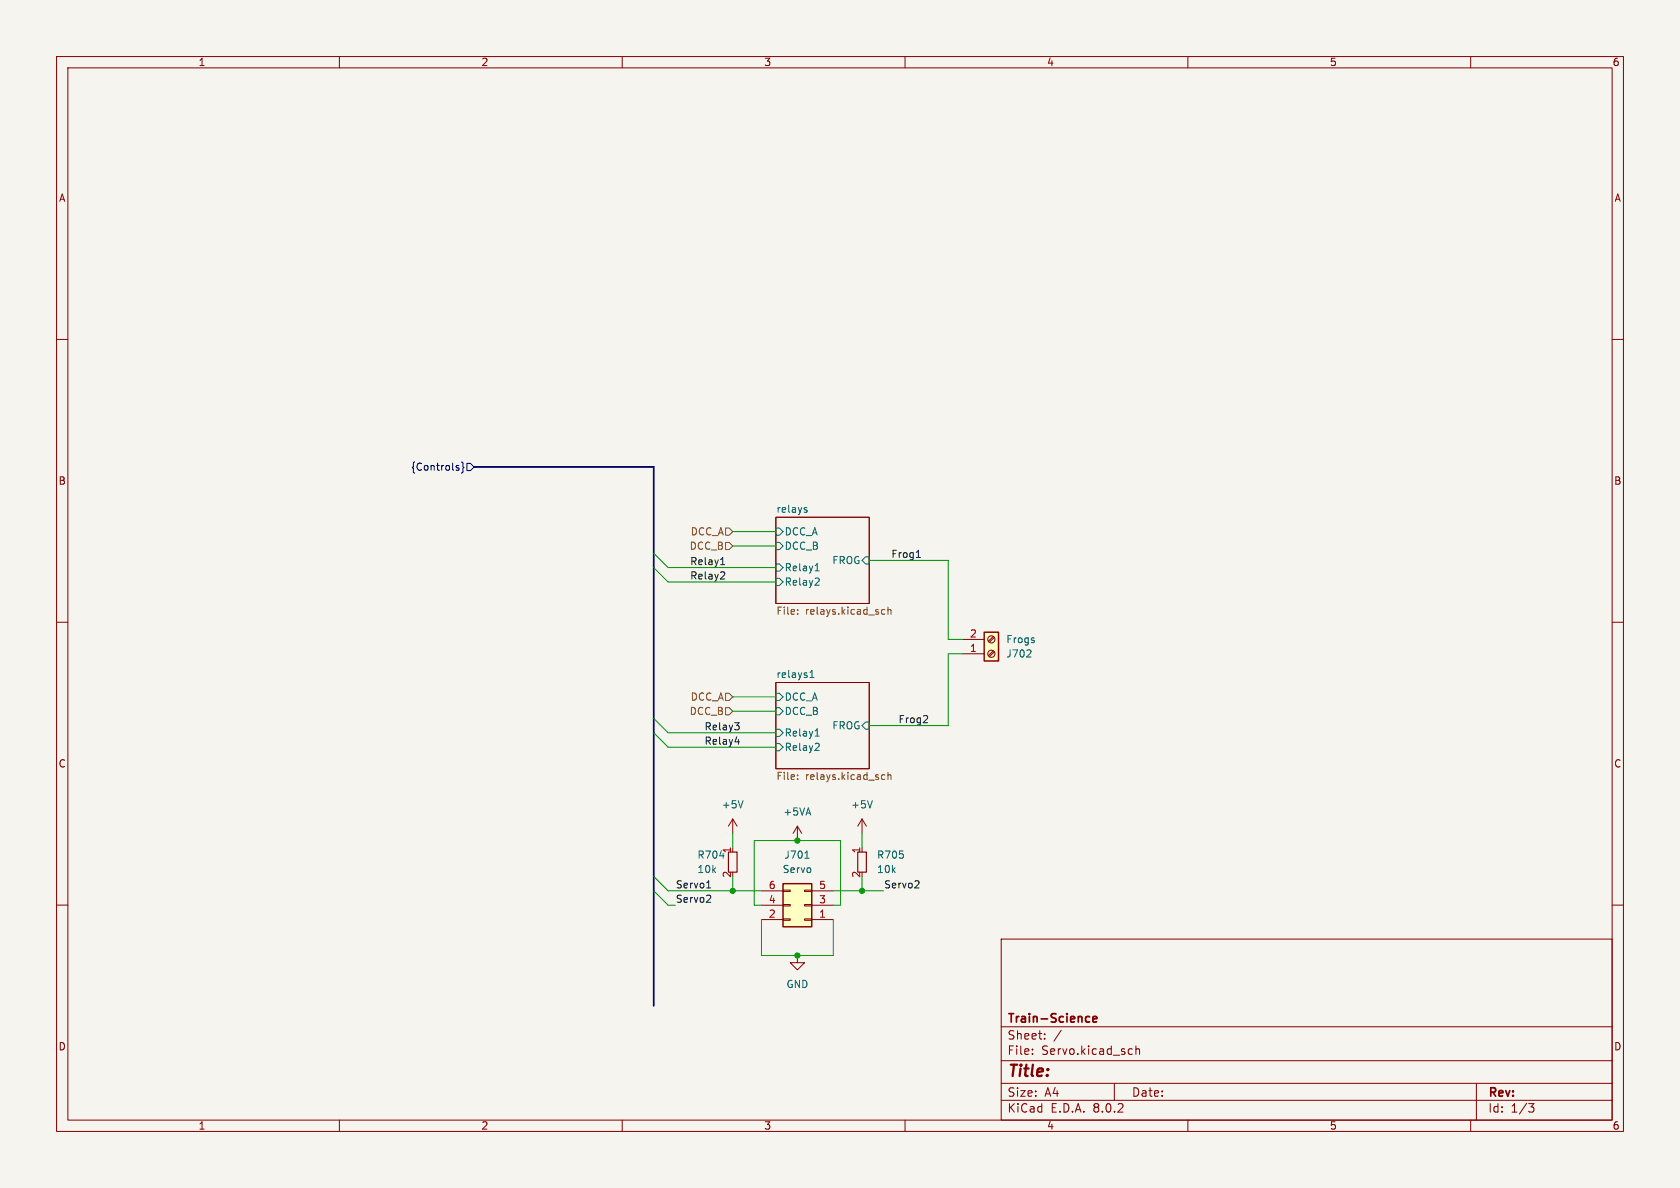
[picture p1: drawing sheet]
(kicad_sch (version 20230121) (generator eeschema)

 (paper "A4")

 (title_block
  (company "Train-Science"))

 (lib_symbols
  (symbol "Connector:Screw_Terminal_01x02" (pin_names (offset 1.016) hide) (in_bom yes) (on_board yes)
   (property "Reference" "J" (at 0 2.54 0) (effects (font (size 1.27 1.27))))
   (property "Value" "Screw_Terminal_01x02" (at 0 -5.08 0) (effects (font (size 1.27 1.27))))
   (property "Footprint" "" (at 0 0 0) (effects (font (size 1.27 1.27)) hide))
   (property "Datasheet" "~" (at 0 0 0) (effects (font (size 1.27 1.27)) hide))
   (symbol "Screw_Terminal_01x02_1_1"
    (rectangle (start -1.27 1.27) (end 1.27 -3.81) (stroke (width 0.254) (type default)) (fill (type background)))
    (circle (center 0 -2.54) (radius 0.635) (stroke (width 0.1524) (type default)) (fill (type none)))
    (polyline (pts (xy -0.5334 -2.2098) (xy 0.3302 -3.048)) (stroke (width 0.1524) (type default)) (fill (type none)))
    (polyline (pts (xy -0.5334 0.3302) (xy 0.3302 -0.508)) (stroke (width 0.1524) (type default)) (fill (type none)))
    (polyline (pts (xy -0.3556 -2.032) (xy 0.508 -2.8702)) (stroke (width 0.1524) (type default)) (fill (type none)))
    (polyline (pts (xy -0.3556 0.508) (xy 0.508 -0.3302)) (stroke (width 0.1524) (type default)) (fill (type none)))
    (circle (center 0 0) (radius 0.635) (stroke (width 0.1524) (type default)) (fill (type none)))
    (pin passive line (at -5.08 0 0) (length 3.81) (name "Pin_1" (effects (font (size 1.27 1.27)))) (number "1" (effects (font (size 1.27 1.27)))))
    (pin passive line (at -5.08 -2.54 0) (length 3.81) (name "Pin_2" (effects (font (size 1.27 1.27)))) (number "2" (effects (font (size 1.27 1.27)))))))
  (symbol "Connector_Generic:Conn_02x03_Odd_Even" (pin_names (offset 1.016) hide) (in_bom yes) (on_board yes)
   (property "Reference" "J" (at 1.27 5.08 0) (effects (font (size 1.27 1.27))))
   (property "Value" "Conn_02x03_Odd_Even" (at 1.27 -5.08 0) (effects (font (size 1.27 1.27))))
   (property "Footprint" "" (at 0 0 0) (effects (font (size 1.27 1.27)) hide))
   (property "Datasheet" "~" (at 0 0 0) (effects (font (size 1.27 1.27)) hide))
   (symbol "Conn_02x03_Odd_Even_1_1"
    (rectangle (start -1.27 -2.413) (end 0 -2.667) (stroke (width 0.1524) (type default)) (fill (type none)))
    (rectangle (start -1.27 0.127) (end 0 -0.127) (stroke (width 0.1524) (type default)) (fill (type none)))
    (rectangle (start -1.27 2.667) (end 0 2.413) (stroke (width 0.1524) (type default)) (fill (type none)))
    (rectangle (start -1.27 3.81) (end 3.81 -3.81) (stroke (width 0.254) (type default)) (fill (type background)))
    (rectangle (start 3.81 -2.413) (end 2.54 -2.667) (stroke (width 0.1524) (type default)) (fill (type none)))
    (rectangle (start 3.81 0.127) (end 2.54 -0.127) (stroke (width 0.1524) (type default)) (fill (type none)))
    (rectangle (start 3.81 2.667) (end 2.54 2.413) (stroke (width 0.1524) (type default)) (fill (type none)))
    (pin passive line (at -5.08 2.54 0) (length 3.81) (name "Pin_1" (effects (font (size 1.27 1.27)))) (number "1" (effects (font (size 1.27 1.27)))))
    (pin passive line (at 7.62 2.54 180) (length 3.81) (name "Pin_2" (effects (font (size 1.27 1.27)))) (number "2" (effects (font (size 1.27 1.27)))))
    (pin passive line (at -5.08 0 0) (length 3.81) (name "Pin_3" (effects (font (size 1.27 1.27)))) (number "3" (effects (font (size 1.27 1.27)))))
    (pin passive line (at 7.62 0 180) (length 3.81) (name "Pin_4" (effects (font (size 1.27 1.27)))) (number "4" (effects (font (size 1.27 1.27)))))
    (pin passive line (at -5.08 -2.54 0) (length 3.81) (name "Pin_5" (effects (font (size 1.27 1.27)))) (number "5" (effects (font (size 1.27 1.27)))))
    (pin passive line (at 7.62 -2.54 180) (length 3.81) (name "Pin_6" (effects (font (size 1.27 1.27)))) (number "6" (effects (font (size 1.27 1.27)))))))
  (symbol "power:+5V" (power) (pin_names (offset 0)) (in_bom yes) (on_board yes)
   (property "Reference" "#PWR" (at 0 -3.81 0) (effects (font (size 1.27 1.27)) hide))
   (property "Value" "+5V" (at 0 3.556 0) (effects (font (size 1.27 1.27))))
   (property "Footprint" "" (at 0 0 0) (effects (font (size 1.27 1.27)) hide))
   (property "Datasheet" "" (at 0 0 0) (effects (font (size 1.27 1.27)) hide))
   (symbol "+5V_0_1"
    (polyline (pts (xy -0.762 1.27) (xy 0 2.54)) (stroke (width 0) (type default)) (fill (type none)))
    (polyline (pts (xy 0 0) (xy 0 2.54)) (stroke (width 0) (type default)) (fill (type none)))
    (polyline (pts (xy 0 2.54) (xy 0.762 1.27)) (stroke (width 0) (type default)) (fill (type none))))
   (symbol "+5V_1_1"
    (pin power_in line (at 0 0 90) (length 0) hide (name "+5V" (effects (font (size 1.27 1.27)))) (number "1" (effects (font (size 1.27 1.27)))))))
  (symbol "power:+5VA" (power) (pin_names (offset 0)) (in_bom yes) (on_board yes)
   (property "Reference" "#PWR" (at 0 -3.81 0) (effects (font (size 1.27 1.27)) hide))
   (property "Value" "+5VA" (at 0 3.556 0) (effects (font (size 1.27 1.27))))
   (property "Footprint" "" (at 0 0 0) (effects (font (size 1.27 1.27)) hide))
   (property "Datasheet" "" (at 0 0 0) (effects (font (size 1.27 1.27)) hide))
   (symbol "+5VA_0_1"
    (polyline (pts (xy -0.762 1.27) (xy 0 2.54)) (stroke (width 0) (type default)) (fill (type none)))
    (polyline (pts (xy 0 0) (xy 0 2.54)) (stroke (width 0) (type default)) (fill (type none)))
    (polyline (pts (xy 0 2.54) (xy 0.762 1.27)) (stroke (width 0) (type default)) (fill (type none))))
   (symbol "+5VA_1_1"
    (pin power_in line (at 0 0 90) (length 0) hide (name "+5VA" (effects (font (size 1.27 1.27)))) (number "1" (effects (font (size 1.27 1.27)))))))
  (symbol "power:GND" (power) (pin_names (offset 0)) (in_bom yes) (on_board yes)
   (property "Reference" "#PWR" (at 0 -6.35 0) (effects (font (size 1.27 1.27)) hide))
   (property "Value" "GND" (at 0 -3.81 0) (effects (font (size 1.27 1.27))))
   (property "Footprint" "" (at 0 0 0) (effects (font (size 1.27 1.27)) hide))
   (property "Datasheet" "" (at 0 0 0) (effects (font (size 1.27 1.27)) hide))
   (symbol "GND_0_1"
    (polyline (pts (xy 0 0) (xy 0 -1.27) (xy 1.27 -1.27) (xy 0 -2.54) (xy -1.27 -1.27) (xy 0 -1.27)) (stroke (width 0) (type default)) (fill (type none))))
   (symbol "GND_1_1"
    (pin power_in line (at 0 0 270) (length 0) hide (name "GND" (effects (font (size 1.27 1.27)))) (number "1" (effects (font (size 1.27 1.27)))))))
  (symbol "resistors_0603:R_10k_0603" (in_bom yes) (on_board yes)
   (property "Reference" "R" (at 1.27 2.54 0) (effects (font (size 1.27 1.27))))
   (property "Value" "10k" (at 2.54 -2.54 0) (effects (font (size 1.27 1.27))))
   (property "Footprint" "custom_kicad_lib_sk:R_0603_smalltext" (at 2.54 2.54 0) (effects (font (size 1.27 1.27)) hide))
   (property "Datasheet" "" (at -2.54 0 0) (effects (font (size 1.27 1.27)) hide))
   (property "JLCPCB Part#" "C25804" (at 0 0 0) (effects (font (size 1.27 1.27)) hide))
   (symbol "R_10k_0603_0_1"
    (rectangle (start -0.762 1.778) (end 0.762 -1.778) (stroke (width 0.2032) (type default)) (fill (type none))))
   (symbol "R_10k_0603_1_1"
    (pin passive line (at 0 2.54 270) (length 0.762) (name "~" (effects (font (size 1.27 1.27)))) (number "1" (effects (font (size 1.27 1.27)))))
    (pin passive line (at 0 -2.54 90) (length 0.762) (name "~" (effects (font (size 1.27 1.27)))) (number "2" (effects (font (size 1.27 1.27))))))))

 (junction (at 152.4 157.48) (diameter 0) (color 0 0 0 0))
 (junction (at 140.97 168.91) (diameter 0) (color 0 0 0 0))
 (junction (at 140.97 148.59) (diameter 0) (color 0 0 0 0))
 (junction (at 129.54 157.48) (diameter 0) (color 0 0 0 0))

 (bus_entry (at 115.57 154.94) (size 2.54 2.54) (stroke (width 0) (type default)))
 (bus_entry (at 115.57 97.79) (size 2.54 2.54) (stroke (width 0) (type default)))
 (bus_entry (at 115.57 157.48) (size 2.54 2.54) (stroke (width 0) (type default)))
 (bus_entry (at 115.57 100.33) (size 2.54 2.54) (stroke (width 0) (type default)))
 (bus_entry (at 115.57 129.54) (size 2.54 2.54) (stroke (width 0) (type default)))
 (bus_entry (at 115.57 127) (size 2.54 2.54) (stroke (width 0) (type default)))

 (wire (pts (xy 118.11 132.08) (xy 137.16 132.08)) (stroke (width 0) (type default)))
 (bus (pts (xy 115.57 100.33) (xy 115.57 127)) (stroke (width 0) (type default)))

 (wire (pts (xy 140.97 168.91) (xy 147.32 168.91)) (stroke (width 0) (type default)))
 (wire (pts (xy 118.11 157.48) (xy 129.54 157.48)) (stroke (width 0) (type default)))
 (bus (pts (xy 115.57 154.94) (xy 115.57 157.48)) (stroke (width 0) (type default)))

 (wire (pts (xy 118.11 160.02) (xy 119.38 160.02)) (stroke (width 0) (type default)))
 (bus (pts (xy 115.57 82.55) (xy 115.57 97.79)) (stroke (width 0) (type default)))

 (wire (pts (xy 129.54 93.98) (xy 137.16 93.98)) (stroke (width 0) (type default)))
 (wire (pts (xy 129.54 123.19) (xy 137.16 123.19)) (stroke (width 0) (type default)))
 (wire (pts (xy 148.59 160.02) (xy 147.32 160.02)) (stroke (width 0) (type default)))
 (wire (pts (xy 129.54 154.94) (xy 129.54 157.48)) (stroke (width 0) (type default)))
 (wire (pts (xy 167.64 115.57) (xy 167.64 128.27)) (stroke (width 0) (type default)))
 (wire (pts (xy 147.32 168.91) (xy 147.32 162.56)) (stroke (width 0) (type default)))
 (wire (pts (xy 118.11 100.33) (xy 137.16 100.33)) (stroke (width 0) (type default)))
 (wire (pts (xy 134.62 168.91) (xy 140.97 168.91)) (stroke (width 0) (type default)))
 (wire (pts (xy 147.32 157.48) (xy 152.4 157.48)) (stroke (width 0) (type default)))
 (wire (pts (xy 152.4 157.48) (xy 156.21 157.48)) (stroke (width 0) (type default)))
 (wire (pts (xy 152.4 154.94) (xy 152.4 157.48)) (stroke (width 0) (type default)))
 (wire (pts (xy 134.62 160.02) (xy 133.35 160.02)) (stroke (width 0) (type default)))
 (wire (pts (xy 140.97 148.59) (xy 148.59 148.59)) (stroke (width 0) (type default)))
 (wire (pts (xy 129.54 125.73) (xy 137.16 125.73)) (stroke (width 0) (type default)))
 (wire (pts (xy 167.64 113.03) (xy 170.18 113.03)) (stroke (width 0) (type default)))
 (wire (pts (xy 129.54 157.48) (xy 134.62 157.48)) (stroke (width 0) (type default)))
 (wire (pts (xy 133.35 148.59) (xy 140.97 148.59)) (stroke (width 0) (type default)))
 (wire (pts (xy 167.64 99.06) (xy 153.67 99.06)) (stroke (width 0) (type default)))
 (wire (pts (xy 167.64 128.27) (xy 153.67 128.27)) (stroke (width 0) (type default)))
 (wire (pts (xy 118.11 102.87) (xy 137.16 102.87)) (stroke (width 0) (type default)))
 (wire (pts (xy 133.35 160.02) (xy 133.35 148.59)) (stroke (width 0) (type default)))
 (wire (pts (xy 148.59 148.59) (xy 148.59 160.02)) (stroke (width 0) (type default)))
 (wire (pts (xy 152.4 147.32) (xy 152.4 149.86)) (stroke (width 0) (type default)))
 (bus (pts (xy 83.82 82.55) (xy 115.57 82.55)) (stroke (width 0) (type default)))

 (wire (pts (xy 118.11 129.54) (xy 137.16 129.54)) (stroke (width 0) (type default)))
 (wire (pts (xy 129.54 147.32) (xy 129.54 149.86)) (stroke (width 0) (type default)))
 (wire (pts (xy 167.64 115.57) (xy 170.18 115.57)) (stroke (width 0) (type default)))
 (wire (pts (xy 134.62 168.91) (xy 134.62 162.56)) (stroke (width 0) (type default)))
 (bus (pts (xy 115.57 97.79) (xy 115.57 100.33)) (stroke (width 0) (type default)))

 (wire (pts (xy 129.54 96.52) (xy 137.16 96.52)) (stroke (width 0) (type default)))
 (bus (pts (xy 115.57 129.54) (xy 115.57 154.94)) (stroke (width 0) (type default)))

 (wire (pts (xy 167.64 113.03) (xy 167.64 99.06)) (stroke (width 0) (type default)))
 (bus (pts (xy 115.57 157.48) (xy 115.57 177.8)) (stroke (width 0) (type default)))
 (bus (pts (xy 115.57 127) (xy 115.57 129.54)) (stroke (width 0) (type default)))

 (label "Servo1" (at 119.38 157.48 0) (fields_autoplaced) (effects (font (size 1.27 1.27)) (justify left bottom)))
 (label "Servo2" (at 119.38 160.02 0) (fields_autoplaced) (effects (font (size 1.27 1.27)) (justify left bottom)))
 (label "Frog2" (at 158.75 128.27 0) (fields_autoplaced) (effects (font (size 1.27 1.27)) (justify left bottom)))
 (label "Servo2" (at 156.21 157.48 0) (fields_autoplaced) (effects (font (size 1.27 1.27)) (justify left bottom)))
 (label "Relay1" (at 121.92 100.33 0) (fields_autoplaced) (effects (font (size 1.27 1.27)) (justify left bottom)))
 (label "Relay4" (at 124.46 132.08 0) (fields_autoplaced) (effects (font (size 1.27 1.27)) (justify left bottom)))
 (label "Relay3" (at 124.46 129.54 0) (fields_autoplaced) (effects (font (size 1.27 1.27)) (justify left bottom)))
 (label "Frog1" (at 157.48 99.06 0) (fields_autoplaced) (effects (font (size 1.27 1.27)) (justify left bottom)))
 (label "Relay2" (at 121.92 102.87 0) (fields_autoplaced) (effects (font (size 1.27 1.27)) (justify left bottom)))

 (hierarchical_label "{Controls}" (shape input) (at 83.82 82.55 180) (fields_autoplaced) (effects (font (size 1.27 1.27)) (justify right)))
 (hierarchical_label "DCC_A" (shape input) (at 129.54 123.19 180) (fields_autoplaced) (effects (font (size 1.27 1.27)) (justify right)))
 (hierarchical_label "DCC_B" (shape input) (at 129.54 96.52 180) (fields_autoplaced) (effects (font (size 1.27 1.27)) (justify right)))
 (hierarchical_label "DCC_A" (shape input) (at 129.54 93.98 180) (fields_autoplaced) (effects (font (size 1.27 1.27)) (justify right)))
 (hierarchical_label "DCC_B" (shape input) (at 129.54 125.73 180) (fields_autoplaced) (effects (font (size 1.27 1.27)) (justify right)))

 (symbol (lib_id "power:+5V") (at 129.54 147.32 0) (unit 1) (in_bom yes) (on_board yes) (dnp no) (fields_autoplaced)
  (property "Reference" "#PWR0732" (at 129.54 151.13 0) (effects (font (size 1.27 1.27)) hide))
  (property "Value" "+5V" (at 129.54 142.24 0) (effects (font (size 1.27 1.27))))
  (property "Footprint" "" (at 129.54 147.32 0) (effects (font (size 1.27 1.27)) hide))
  (property "Datasheet" "" (at 129.54 147.32 0) (effects (font (size 1.27 1.27)) hide)) (pin "1"))

 (symbol (lib_id "Connector:Screw_Terminal_01x02") (at 175.26 115.57 0) (mirror x) (unit 1) (in_bom yes) (on_board yes) (dnp no)
  (property "Reference" "J702" (at 177.8 115.57 0) (effects (font (size 1.27 1.27)) (justify left)))
  (property "Value" "Frogs" (at 177.8 113.03 0) (effects (font (size 1.27 1.27)) (justify left)))
  (property "Footprint" "TerminalBlock_Phoenix:TerminalBlock_Phoenix_MKDS-1,5-2-5.08_1x02_P5.08mm_Horizontal" (at 175.26 115.57 0) (effects (font (size 1.27 1.27)) hide))
  (property "Datasheet" "~" (at 175.26 115.57 0) (effects (font (size 1.27 1.27)) hide))
  (property "JLCPCB Part#" "C8465" (at 175.26 115.57 0) (effects (font (size 1.27 1.27)) hide)) (pin "1") (pin "2"))

 (symbol (lib_id "power:+5VA") (at 140.97 148.59 0) (unit 1) (in_bom yes) (on_board yes) (dnp no) (fields_autoplaced)
  (property "Reference" "#PWR0730" (at 140.97 152.4 0) (effects (font (size 1.27 1.27)) hide))
  (property "Value" "+5VA" (at 140.97 143.51 0) (effects (font (size 1.27 1.27))))
  (property "Footprint" "" (at 140.97 148.59 0) (effects (font (size 1.27 1.27)) hide))
  (property "Datasheet" "" (at 140.97 148.59 0) (effects (font (size 1.27 1.27)) hide)) (pin "1"))

 (symbol (lib_id "Connector_Generic:Conn_02x03_Odd_Even") (at 142.24 160.02 180) (unit 1) (in_bom yes) (on_board yes) (dnp no) (fields_autoplaced)
  (property "Reference" "J701" (at 140.97 151.13 0) (effects (font (size 1.27 1.27))))
  (property "Value" "Servo" (at 140.97 153.67 0) (effects (font (size 1.27 1.27))))
  (property "Footprint" "Connector_PinHeader_2.54mm:PinHeader_2x03_P2.54mm_Vertical" (at 142.24 160.02 0) (effects (font (size 1.27 1.27)) hide))
  (property "Datasheet" "~" (at 142.24 160.02 0) (effects (font (size 1.27 1.27)) hide))
  (property "JLCPCB Part#" "C65114" (at 142.24 160.02 0) (effects (font (size 1.27 1.27)) hide)) (pin "1") (pin "2") (pin "3") (pin "4") (pin "5") (pin "6"))

 (symbol (lib_id "resistors_0603:R_10k_0603") (at 129.54 152.4 0) (unit 1) (in_bom yes) (on_board yes) (dnp no)
  (property "Reference" "R704" (at 123.19 151.13 0) (effects (font (size 1.27 1.27)) (justify left)))
  (property "Value" "10k" (at 123.19 153.67 0) (effects (font (size 1.27 1.27)) (justify left)))
  (property "Footprint" "custom_kicad_lib_sk:R_0603_smalltext" (at 132.08 149.86 0) (effects (font (size 1.27 1.27)) hide))
  (property "Datasheet" "" (at 127 152.4 0) (effects (font (size 1.27 1.27)) hide))
  (property "JLCPCB Part#" "C25804" (at 129.54 152.4 0) (effects (font (size 1.27 1.27)) hide)) (pin "1") (pin "2"))

 (symbol (lib_id "resistors_0603:R_10k_0603") (at 152.4 152.4 0) (unit 1) (in_bom yes) (on_board yes) (dnp no)
  (property "Reference" "R705" (at 154.94 151.13 0) (effects (font (size 1.27 1.27)) (justify left)))
  (property "Value" "10k" (at 154.94 153.67 0) (effects (font (size 1.27 1.27)) (justify left)))
  (property "Footprint" "custom_kicad_lib_sk:R_0603_smalltext" (at 154.94 149.86 0) (effects (font (size 1.27 1.27)) hide))
  (property "Datasheet" "" (at 149.86 152.4 0) (effects (font (size 1.27 1.27)) hide))
  (property "JLCPCB Part#" "C25804" (at 152.4 152.4 0) (effects (font (size 1.27 1.27)) hide)) (pin "1") (pin "2"))

 (symbol (lib_id "power:GND") (at 140.97 168.91 0) (unit 1) (in_bom yes) (on_board yes) (dnp no) (fields_autoplaced)
  (property "Reference" "#PWR0733" (at 140.97 175.26 0) (effects (font (size 1.27 1.27)) hide))
  (property "Value" "GND" (at 140.97 173.99 0) (effects (font (size 1.27 1.27))))
  (property "Footprint" "" (at 140.97 168.91 0) (effects (font (size 1.27 1.27)) hide))
  (property "Datasheet" "" (at 140.97 168.91 0) (effects (font (size 1.27 1.27)) hide)) (pin "1"))

 (symbol (lib_id "power:+5V") (at 152.4 147.32 0) (unit 1) (in_bom yes) (on_board yes) (dnp no) (fields_autoplaced)
  (property "Reference" "#PWR0731" (at 152.4 151.13 0) (effects (font (size 1.27 1.27)) hide))
  (property "Value" "+5V" (at 152.4 142.24 0) (effects (font (size 1.27 1.27))))
  (property "Footprint" "" (at 152.4 147.32 0) (effects (font (size 1.27 1.27)) hide))
  (property "Datasheet" "" (at 152.4 147.32 0) (effects (font (size 1.27 1.27)) hide)) (pin "1"))

 (sheet (at 137.16 120.65) (size 16.51 15.24) (fields_autoplaced) (stroke (width 0.1524) (type solid)) (fill (color 0 0 0 0.0000))
  (property "Sheetname" "relays1" (at 137.16 119.9384 0) (effects (font (size 1.27 1.27)) (justify left bottom)))
  (property "Sheetfile" "relays.kicad_sch" (at 137.16 136.4746 0) (effects (font (size 1.27 1.27)) (justify left top))) (pin "DCC_A" input (at 137.16 123.19 180) (effects (font (size 1.27 1.27)) (justify left))) (pin "Relay1" input (at 137.16 129.54 180) (effects (font (size 1.27 1.27)) (justify left))) (pin "FROG" input (at 153.67 128.27 0) (effects (font (size 1.27 1.27)) (justify right))) (pin "DCC_B" input (at 137.16 125.73 180) (effects (font (size 1.27 1.27)) (justify left))) (pin "Relay2" input (at 137.16 132.08 180) (effects (font (size 1.27 1.27)) (justify left))))

 (sheet (at 137.16 91.44) (size 16.51 15.24) (fields_autoplaced) (stroke (width 0.1524) (type solid)) (fill (color 0 0 0 0.0000))
  (property "Sheetname" "relays" (at 137.16 90.7284 0) (effects (font (size 1.27 1.27)) (justify left bottom)))
  (property "Sheetfile" "relays.kicad_sch" (at 137.16 107.2646 0) (effects (font (size 1.27 1.27)) (justify left top))) (pin "DCC_A" input (at 137.16 93.98 180) (effects (font (size 1.27 1.27)) (justify left))) (pin "Relay1" input (at 137.16 100.33 180) (effects (font (size 1.27 1.27)) (justify left))) (pin "FROG" input (at 153.67 99.06 0) (effects (font (size 1.27 1.27)) (justify right))) (pin "DCC_B" input (at 137.16 96.52 180) (effects (font (size 1.27 1.27)) (justify left))) (pin "Relay2" input (at 137.16 102.87 180) (effects (font (size 1.27 1.27)) (justify left)))))
